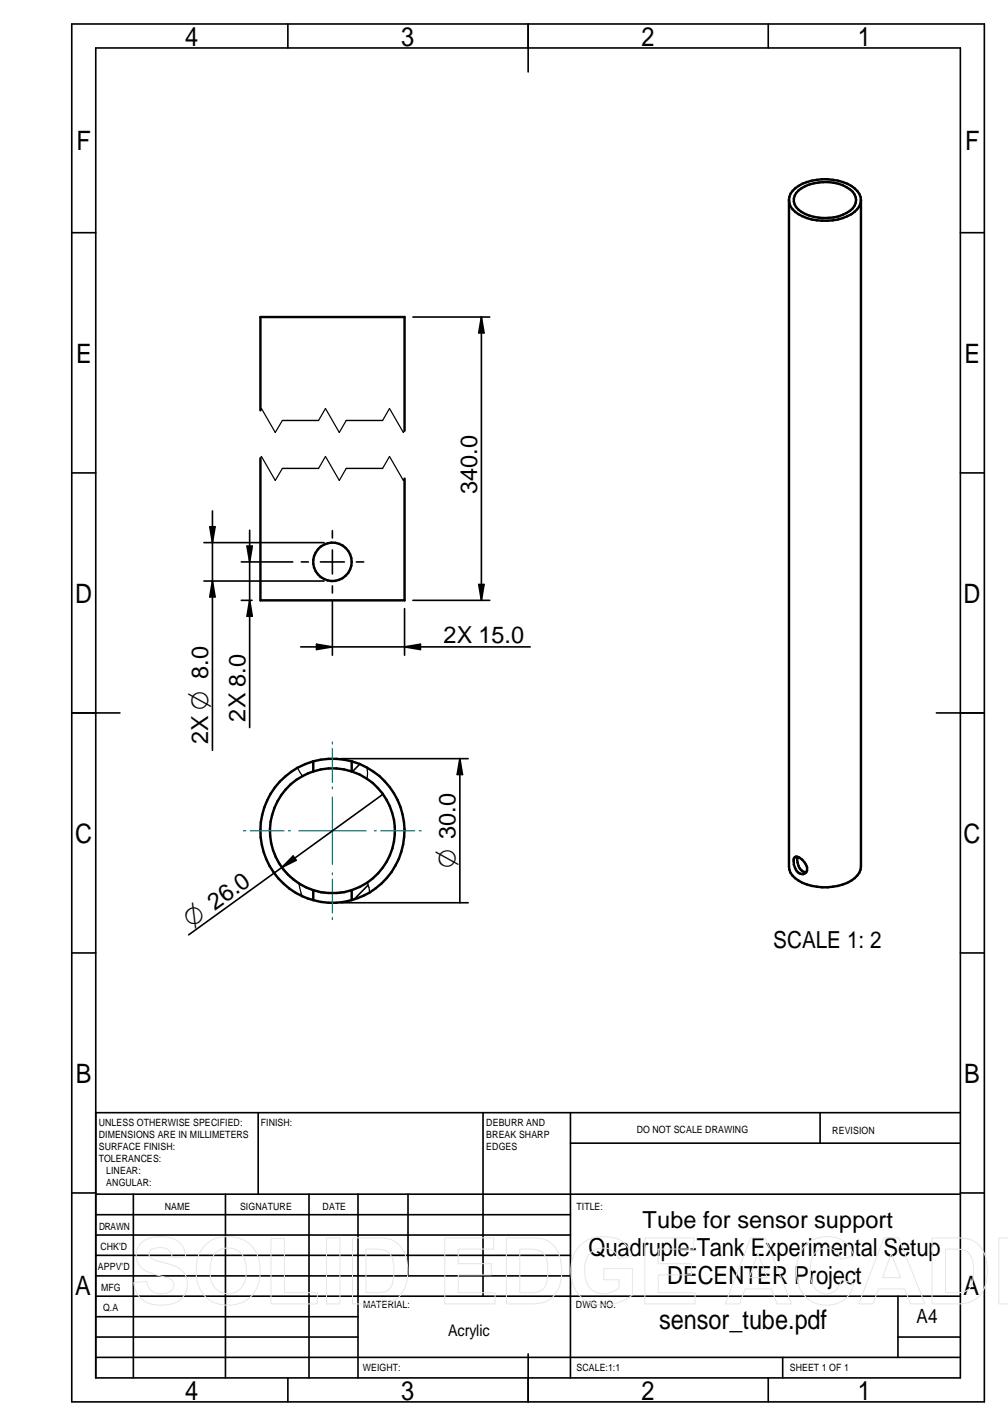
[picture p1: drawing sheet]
<svg xmlns="http://www.w3.org/2000/svg" width="210mm" height="297mm" viewBox="0 0 210 297" stroke-linecap="round" stroke-linejoin="round" font-family="sans-serif">
<g fill="none" stroke="#000" stroke-width=".34">
<path d="M14.9 5h190.1v287h-190.1zM19.9 10h180.1v277h-180.1zM59.9 5v5M110 5v10M160 5v5M14.9 48.5h5M200 48.5h5M86 66h16M100.2 66l.6 3.3h-1.1zM100.2 66v59.1M14.9 98.5h5M200 98.5h5"/>
<path d="M42.5 113h25M43.7 109.7h1.1l-.6 3.3zM44.2 106.4v49.9M50.2 117.1h10.8M51.4 113.7h1.1l-.5 3.4zM52 110.4v41.2M62.7 117.1h1.5M66.7 117.1h5M69.2 110.5v1.6M69.2 114.6v4.9M74.2 117.1h1.5M42.5 121h25"/>
<path d="M44.2 121l.6 3.3h-1.1zM50.2 125.1h2.3M52 125.1l.5 3.3h-1.1zM62.6 134.7h47.8M65.9 134.2l3.3 .5-3.3 .6zM69.2 125.3v11.2M69.2 122v1.5M84.2 126.8v9.7M84.2 134.7l3.3-.5v1.1zM86 125.1h16M99.7 121.8h1.1l-.6 3.3zM14.9 148.5h10.1"/>
<path d="M71 158h26.5M74.9 159.2l-1.5 1.5M95.8 158l.5 3.3h-1.1zM95.8 158v30M195 148.5h10M57.1 177.6a12.9 12.9 0 0 0 14.4 8.2M61 178.3l.7 .9-3 1.5zM76.5 162.2h-.1M79.8 165.4l-21.1 15.3M14.9 198.5h5M58.7 180.7l-19.4 14M71 188h26.5"/>
<path d="M76.7 184.4l-3 3M200 198.5h5M19.9 231.8h180.1M53.8 231.8v17M100.6 231.8v38.2M118.8 231.8v55.2M118.8 238.1h81.2M170.8 231.8v6.3M14.9 248.5h5M19.9 248.8h180.1M19.9 257.3h98.9M19.9 253h98.9"/>
<path d="M27.8 248.8v38.2M46.9 248.8v38.2M64.3 248.8v38.2M74.5 248.8v38.2M85 248.8v17M200 248.5h5M19.9 278.5h54.6M19.9 274.3h54.6M19.9 270h180.1M19.9 265.8h98.9M19.9 261.5h98.9M187 270v12.7"/>
<path d="M187 278.5h13M19.9 282.7h180.1M59.9 287v5M110 282v10M160 287v5M163 282.7v4.3"/>
</g>
<path d="M100.2 66l.6 3.3h-1.1zM43.7 109.7h1.1l-.6 3.3zM51.4 113.7h1.1l-.5 3.4zM44.2 121l.6 3.3h-1.1zM52 125.1l.5 3.3h-1.1zM65.9 134.2l3.3 .5-3.3 .6zM84.2 134.7l3.3-.5v1.1zM99.7 121.8h1.1l-.6 3.3zM61 178.3l.7 .9-3 1.5zM95.8 158l.5 3.3h-1.1z" fill="#000"/>
<g fill="none" stroke="#000" stroke-width=".51">
<path d="M166.3 39.7a9.6 9.6 0 0 1 10.7-.3 2.61 2.61 0 0 1 0 4.5 9.6 9.6 0 0 1-10.7-.2 2.53 2.53 0 0 1 0-4zM164.3 41.7a3.9 3.9 0 0 0 2.8 3.3 11.5 11.5 0 0 0 10.9-.9 3.2 3.2 0 0 0 1.3-2.4M164.3 41.7a4.1 4.1 0 0 1 2.8-3.4 11.4 11.4 0 0 1 10.9 .9 3.2 3.2 0 0 1 1.3 2.5M164.3 41.7v138.8a4.1 4.1 0 0 0 2.8 3.4 11.4 11.4 0 0 0 10.9-1 3.2 3.2 0 0 0 1.3-2.4v-138.8M54.2 95.5v29.6h30v-25.4M54.2 85.5v-19.5h30v23.7M65.2 158.6v2.1M65.2 158.6a15 15 0 0 0-11 14.4 15 15 0 0 0 11 14.5M65.2 158.6a15.4 15.4 0 0 1 8 0M73.2 158.6v2.1M73.2 158.6a15 15 0 0 1 11 14.4 15 15 0 0 1-11 14.5M65.2 160.7a13 13 0 0 0-9 12.4 13 13 0 0 0 9 12.3"/>
<path d="M73.2 160.7a12.4 12.4 0 0 0-8 0M73.2 160.7a13 13 0 0 1 9 12.4 13 13 0 0 1-9 12.3M165.6 178.5l.1-.1a2.95 2.95 0 0 1 2.4 2.9 1.23 1.23 0 0 1-1.3 .8 1.23 1.23 0 0 1-1.1-1 2.35 2.35 0 0 1-.1-2.6zM166 178.5a2.95 2.95 0 0 0 1.5 3.2h.4M166.2 178.6l-.2 .2M65.2 185.4v2.1M65.2 187.5a14.2 14.2 0 0 0 8 0M73.2 185.4v2.1M73.2 185.4a13.2 13.2 0 0 1-8 0"/>
<circle cx="69.2" cy="117" r="4"/>
</g>
<path d="M54.2 95.5l.2-.4 2.9 5 1.5-2.5h7.5l1.5-2.5 2.9 5 1.4-2.5h7.6l1.4-2.5 2.9 5 .2-.4M54.2 85.5l.2-.4 2.9 5 1.5-2.5h7.5l1.5-2.5 2.9 5 1.4-2.5h7.6l1.4-2.5 2.9 5 .2-.4M61.9 159.9l1.1 1.8M76.4 159.9l.1 1.1-.1 1.2M62.3 184.1l.1 .6 .5 2M76.5 183.9l.3 1 .2 1" fill="none" stroke="#000" stroke-width=".25"/>
<g fill="none" stroke="#008080" stroke-width=".25">
<path d="M69.2 154.6v.4M69.2 155.9v7.1M50.7 173.1h.5M52.1 173.1h7M60.1 173.1h.4M62.2 173.1h14M69.2 163.9v.4M69.2 166v14M78 173.1h.4M79.3 173.1h7.1M87.3 173.1h.4M69.2 181.8v.4"/>
<path d="M69.2 183.1v7.1M69.2 191.1v.5"/>
</g>
<g fill="none" stroke="#e6e6e6" stroke-width=".21">
<path d="M29.5 258.8a6.9 6.9 0 0 1 7.8-.1 4 4 0 0 1 1.4 3.1l-2.8 .1a2.15 2.15 0 0 0-2.6-2 1.89 1.89 0 0 0-2.3 1.3 1.64 1.64 0 0 0 1.6 1.4l.6 .2a8.8 8.8 0 0 1 5 2.2 4.3 4.3 0 0 1-3.6 6.8 6.1 6.1 0 0 1-5.8-1.9l-.7-1.5-.2-1.2 2.7-.3a2.91 2.91 0 0 0 3.9 2.5 1.68 1.68 0 0 0 1.5-1 1.68 1.68 0 0 0-.2-1.8l-1.4-.6a9.9 9.9 0 0 1-5.2-2.2 3.6 3.6 0 0 1 .3-5zM43.1 259.1a7.2 7.2 0 0 1 9.7 .9 8.5 8.5 0 0 1-.4 10 7 7 0 0 1-10.5-1.1 9.3 9.3 0 0 1 0-8.5zM56.4 258h2.8v11.3h6.9v2.3h-9.7zM68 257.9h2.8v13.7h-2.8zM73.4 257.9h5a5.3 5.3 0 0 1 5.6 2.7 9.1 9.1 0 0 1-1 9.6 6 6 0 0 1-4.4 1.4h-5.2zM92.6 257.9h10.2v2.3h-7.4v3h6.9v2.4h-6.9v3.7h7.7v2.3h-10.5zM105.5 257.9h5a5.3 5.3 0 0 1 5.6 2.7 9.1 9.1 0 0 1-1 9.6 6 6 0 0 1-4.4 1.4h-5.2zM120.9 259.4a7.4 7.4 0 0 1 9.2-.4l1 1.5 .4 1.2-2.7 .5a3.2 3.2 0 0 0-4.2-2.1 3.9 3.9 0 0 0-2.8 4.4 4.4 4.4 0 0 0 2.7 4.9 5.2 5.2 0 0 0 4.4-1.1v-1.7h-3.2v-2.4h6v5.5a8.5 8.5 0 0 1-10.6 .5 8.1 8.1 0 0 1-.2-10.8zM134.3 257.9h10.2v2.3h-7.4v3h6.9v2.4h-6.9v3.7h7.6v2.3h-10.4zM156.3 257.9h3l5.5 13.7h-3l-1.2-3.1h-5.4l-1.2 3.1h-3zM167.6 259.5a6.5 6.5 0 0 1 9.1-.1l.5 .8 .6 1.4-2.8 .7a3.1 3.1 0 0 0-3.1-2.4 3.1 3.1 0 0 0-2.9 2.6 8.1 8.1 0 0 0 .7 5.9 3.1 3.1 0 0 0 3.4 1 3.1 3.1 0 0 0 2.1-2.8l2.6 .8a6 6 0 0 1-4.6 4.5 6 6 0 0 1-6-2.4 8.9 8.9 0 0 1 .4-10zM184.1 257.9h3l5.5 13.7h-3l-1.2-3.1h-5.5l-1.1 3.1h-3z"/>
<path d="M194.1 257.9h5a5.3 5.3 0 0 1 5.6 2.7 9.1 9.1 0 0 1-1 9.6 6 6 0 0 1-4.4 1.4h-5.2zM209.9 257.9h-1.9v13.7h1.9M44.7 261.2a3.8 3.8 0 0 1 4.3-1 3.8 3.8 0 0 1 2.3 3.7 5.2 5.2 0 0 1-1.9 5 3.7 3.7 0 0 1-5.6-3.4v-2.3a4.1 4.1 0 0 1 .9-2zM68 271.6h.1M76.2 260.2a8.5 8.5 0 0 1 4.5 .5 4.6 4.6 0 0 1 1.3 4 4.8 4.8 0 0 1-1.2 4l-1.6 .5-3 .1zM108.2 260.2a8.5 8.5 0 0 1 4.5 .5 4.6 4.6 0 0 1 1.4 4 4.8 4.8 0 0 1-1.3 4l-1.5 .5-3.1 .1zM157.8 261.1l2 5h-3.8zM185.6 261.1l1.9 5h-3.7zM196.9 260.2a8.5 8.5 0 0 1 4.5 .5 4.6 4.6 0 0 1 1.3 4 4.8 4.8 0 0 1-1.2 4l-1.6 .5-3 .1z"/>
</g>
<g font-size="5.6">
<text x="38.6" y="9.5">4</text>
<text x="83.6" y="9.5">3</text>
<text x="133.6" y="9.5">2</text>
<text x="178.6" y="9.5">1</text>
<text x="16" y="31.3">F</text>
<text x="201" y="31.3">F</text>
<text x="15.8" y="75.6">E</text>
<text x="200.8" y="75.6">E</text>
<text x="15.7" y="125.6">D</text>
<text x="200.7" y="125.6">D</text>
<text x="15.7" y="175.6">C</text>
<text x="200.7" y="175.6">C</text>
<text x="15.8" y="225.6">B</text>
<text x="200.8" y="225.6">B</text>
<text x="15.7" y="269.8">A</text>
<text x="200.7" y="269.8">A</text>
<text x="137.3" y="276.9">sensor_tube.pdf</text>
<text x="38.6" y="291.5">4</text>
<text x="83.6" y="291.5">3</text>
<text x="133.6" y="291.5">2</text>
<text x="178.6" y="291.5">1</text>
</g>
<g font-size="5.4">
<text x="94.9" y="180.9" transform="rotate(-90 94.9 180.9)">O 30.0</text>
<text x="39.8" y="193.3" transform="rotate(-36 39.8 193.3)">O 26.0</text>
</g>
<g font-size="5.2">
<text x="122.6" y="261.6">Quadruple-Tank Experimental Setup</text>
<text x="138.9" y="267.4">DECENTER Project</text>
</g>
<g font-size="4.9">
<text x="99.4" y="103" transform="rotate(-90 99.4 103)">340.0</text>
<text x="92.4" y="133.9">2X 15.0</text>
<text x="43.3" y="155.1" transform="rotate(-90 43.3 155.1)">2X O 8.0</text>
<text x="51.1" y="150.3" transform="rotate(-90 51.1 150.3)">2X 8.0</text>
<text x="161" y="197.5">SCALE 1: 2</text>
<text x="133.8" y="255.7">Tube for sensor support</text>
</g>
<text font-size="4.1" x="190.8" y="275.5">A4</text>
<text font-size="3.3" x="93.3" y="278.3">Acrylic</text>
<g font-size="2.1">
<text x="20.6" y="234.6">UNLESS OTHERWISE SPECIFIED:</text>
<text x="20.6" y="237.1">DIMENSIONS ARE IN MILLIMETERS</text>
<text x="20.6" y="239.6">SURFACE FINISH:</text>
<text x="54.3" y="234.6">FINISH:</text>
<text x="101.3" y="234.5">DEBURR AND</text>
<text x="101.3" y="237">BREAK SHARP</text>
<text x="101.3" y="239.5">EDGES</text>
<text x="132.6" y="236">DO NOT SCALE DRAWING</text>
<text x="173.3" y="236.2">REVISION</text>
<text x="20.6" y="242.1">TOLERANCES:</text>
<text x="22.1" y="244.6">LINEAR:</text>
<text x="22.1" y="247.1">ANGULAR:</text>
<text x="50" y="252">SIGNATURE</text>
<text x="67.2" y="252">DATE</text>
<text x="120.1" y="252">TITLE:</text>
<text x="20.6" y="256.2">DRAWN</text>
<text x="34.3" y="252">NAME</text>
<text x="20.9" y="260.3">CHK'D</text>
<text x="20.4" y="264.5">APPV'D</text>
<text x="21.1" y="268.8">MFG</text>
<text x="21.5" y="273">Q.A</text>
<text x="75.6" y="272.5">MATERIAL:</text>
<text x="119.9" y="272.5">DWG NO.</text>
<text x="75.6" y="285.6">WEIGHT:</text>
<text x="120.1" y="285.6">SCALE:1:1</text>
<text x="164.5" y="285.6">SHEET 1 OF 1</text>
</g>
</svg>
